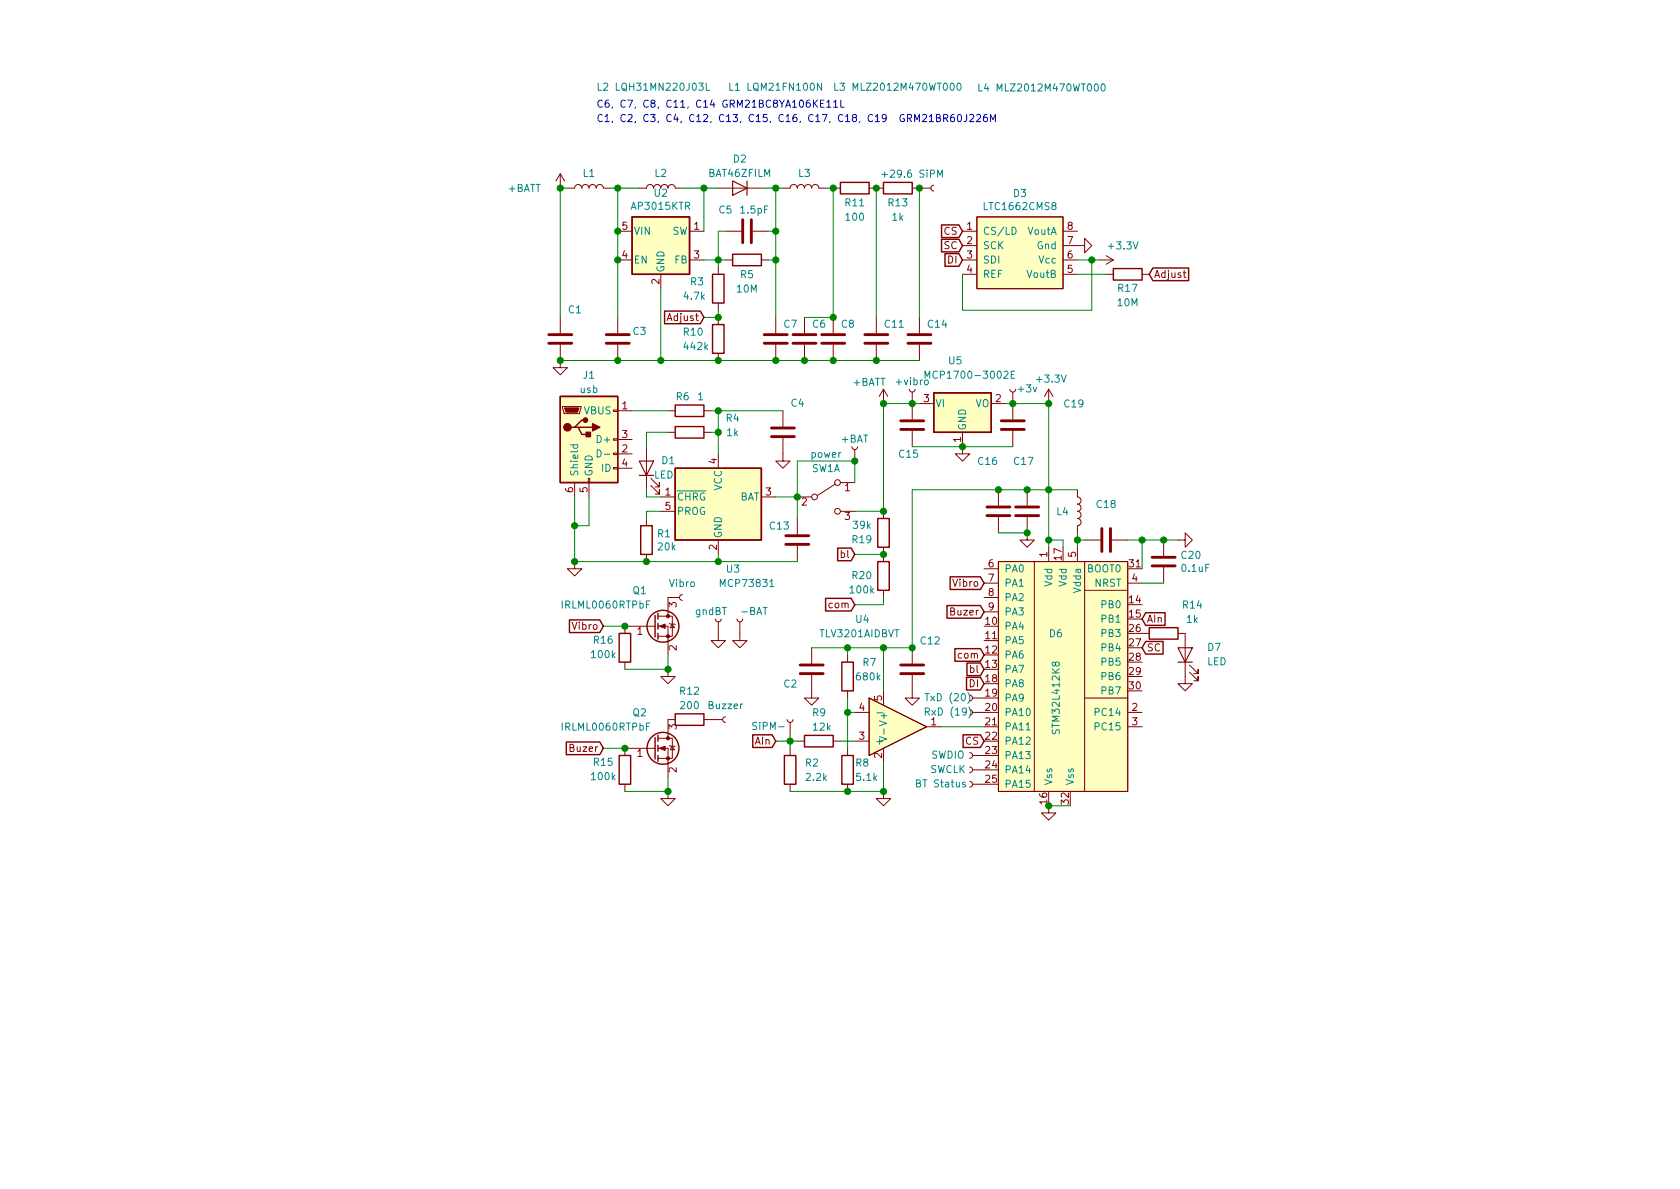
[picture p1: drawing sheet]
EESchema Schematic File Version 4
EELAYER 30 0
EELAYER END
$Descr A4 11693 8268
encoding utf-8
Sheet 1 1
Title ""
Date ""
Rev ""
Comp ""
Comment1 ""
Comment2 ""
Comment3 ""
Comment4 ""
$EndDescr
$Comp
L SC-STM32L412K8-rescue:STM32L412K8-My_Library-SC-STM32L412K8-rescue-SC-STM32L412K8-rescue-SC-STM32L412K8-rescue D6
U 1 1
P 7350 4450
F 0 "D6" H 7350 4500 50  0000 C CNN
F 1 "STM32L412K8" V 7350 4050 50  0000 C CNN
F 2 "Package_QFP:LQFP-32_7x7mm_P0.8mm" H 7500 5350 50  0001 C CNN
F 3 "" H 7350 4450 50  0001 C CNN
	1    7350 4450
	1    0    0    -1  
$EndComp
$Comp
L Device:R R3
U 1 1
P 5000 2000
F 0 "R3" H 4800 2050 50  0000 L CNN
F 1 "4.7k" H 4750 1950 50  0000 L CNN
F 2 "Resistor_SMD:R_0603_1608Metric" V 4930 2000 50  0001 C CNN
F 3 "~" H 5000 2000 50  0001 C CNN
	1    5000 2000
	1    0    0    -1  
$EndComp
$Comp
L Device:C C5
U 1 1
P 5200 1600
F 0 "C5" V 5050 1450 50  0000 C CNN
F 1 "1.5pF" V 5050 1650 50  0000 C CNN
F 2 "Capacitor_SMD:C_0603_1608Metric" H 5238 1450 50  0001 C CNN
F 3 "~" H 5200 1600 50  0001 C CNN
	1    5200 1600
	0    1    1    0   
$EndComp
$Comp
L Device:L L2
U 1 1
P 4600 1300
F 0 "L2" V 4700 1300 50  0000 C CNN
F 1 "L2 LQH31MN220J03L" V 5300 1350 50  0000 C CNN
F 2 "Inductor_SMD:L_1210_3225Metric" H 4600 1300 50  0001 C CNN
F 3 "~" H 4600 1300 50  0001 C CNN
	1    4600 1300
	0    -1   -1   0   
$EndComp
$Comp
L power:GND #PWR013
U 1 1
P 6700 3100
F 0 "#PWR013" H 6700 2850 50  0001 C CNN
F 1 "GND" H 6705 2927 50  0001 C CNN
F 2 "" H 6700 3100 50  0001 C CNN
F 3 "" H 6700 3100 50  0001 C CNN
	1    6700 3100
	1    0    0    -1  
$EndComp
$Comp
L power:GND #PWR012
U 1 1
P 7300 5600
F 0 "#PWR012" H 7300 5350 50  0001 C CNN
F 1 "GND" H 7305 5427 50  0001 C CNN
F 2 "" H 7300 5600 50  0001 C CNN
F 3 "" H 7300 5600 50  0001 C CNN
	1    7300 5600
	1    0    0    -1  
$EndComp
Wire Wire Line
	7450 5600 7300 5600
$Comp
L Device:L L4
U 1 1
P 7500 3550
F 0 "L4" H 7350 3550 50  0000 L CNN
F 1 "L4 MLZ2012M470WT000" H 6800 6500 50  0000 L CNN
F 2 "Inductor_SMD:L_0805_2012Metric" H 7500 3550 50  0001 C CNN
F 3 "~" H 7500 3550 50  0001 C CNN
	1    7500 3550
	1    0    0    -1  
$EndComp
$Comp
L Device:C C18
U 1 1
P 7700 3750
F 0 "C18" V 7450 3750 50  0000 C CNN
F 1 "GRM21BR60J226M" V 7550 3750 50  0001 C CNN
F 2 "Capacitor_SMD:C_0805_2012Metric" H 7738 3600 50  0001 C CNN
F 3 "~" H 7700 3750 50  0001 C CNN
	1    7700 3750
	0    1    1    0   
$EndComp
$Comp
L power:GND #PWR015
U 1 1
P 8200 3750
F 0 "#PWR015" H 8200 3500 50  0001 C CNN
F 1 "GND" V 8205 3622 50  0001 R CNN
F 2 "" H 8200 3750 50  0001 C CNN
F 3 "" H 8200 3750 50  0001 C CNN
	1    8200 3750
	0    -1   -1   0   
$EndComp
$Comp
L Device:C C20
U 1 1
P 8100 3900
F 0 "C20" H 8215 3946 50  0000 L CNN
F 1 "0.1uF" H 8215 3855 50  0000 L CNN
F 2 "Capacitor_SMD:C_0603_1608Metric" H 8138 3750 50  0001 C CNN
F 3 "~" H 8100 3900 50  0001 C CNN
	1    8100 3900
	1    0    0    -1  
$EndComp
Wire Wire Line
	7950 4050 8100 4050
$Comp
L Device:C C17
U 1 1
P 7150 3550
F 0 "C17" H 7050 3900 50  0000 L CNN
F 1 "GRM21BR60J226M" H 7050 3800 50  0001 L CNN
F 2 "Capacitor_SMD:C_0805_2012Metric" H 7188 3400 50  0001 C CNN
F 3 "~" H 7150 3550 50  0001 C CNN
	1    7150 3550
	1    0    0    -1  
$EndComp
$Comp
L power:GND #PWR010
U 1 1
P 7150 3700
F 0 "#PWR010" H 7150 3450 50  0001 C CNN
F 1 "GND" H 7155 3527 50  0001 C CNN
F 2 "" H 7150 3700 50  0001 C CNN
F 3 "" H 7150 3700 50  0001 C CNN
	1    7150 3700
	1    0    0    -1  
$EndComp
Text GLabel 7950 4300 2    50   Input ~ 0
AIn
$Comp
L Device:C C16
U 1 1
P 6950 3550
F 0 "C16" H 6800 3900 50  0000 L CNN
F 1 "GRM21BR60J226M" H 6800 3800 50  0001 L CNN
F 2 "Capacitor_SMD:C_0805_2012Metric" H 6988 3400 50  0001 C CNN
F 3 "~" H 6950 3550 50  0001 C CNN
	1    6950 3550
	1    0    0    -1  
$EndComp
$Comp
L SC-STM32L412K8-rescue:Conn-My_Library-SC-STM32L412K8-rescue-SC-STM32L412K8-rescue-SC-STM32L412K8-rescue J5
U 1 1
P 6750 5250
F 0 "J5" H 6692 5025 50  0001 C CNN
F 1 "SWDIO" H 6900 5250 50  0000 C CNN
F 2 "My-library:SMD-CONN" H 6750 5250 50  0001 C CNN
F 3 "~" H 6750 5250 50  0001 C CNN
	1    6750 5250
	-1   0    0    1   
$EndComp
$Comp
L SC-STM32L412K8-rescue:Conn-My_Library-SC-STM32L412K8-rescue-SC-STM32L412K8-rescue-SC-STM32L412K8-rescue J6
U 1 1
P 6750 5350
F 0 "J6" H 6692 5125 50  0001 C CNN
F 1 "SWCLK" H 6900 5350 50  0000 C CNN
F 2 "My-library:SMD-CONN" H 6750 5350 50  0001 C CNN
F 3 "~" H 6750 5350 50  0001 C CNN
	1    6750 5350
	-1   0    0    1   
$EndComp
$Comp
L SC-STM32L412K8-rescue:Conn-My_Library-SC-STM32L412K8-rescue-SC-STM32L412K8-rescue-SC-STM32L412K8-rescue J3
U 1 1
P 6750 4850
F 0 "J3" H 6692 4625 50  0001 C CNN
F 1 "TxD (20)" H 6900 4850 50  0000 C CNN
F 2 "My-library:SMD-CONN" H 6750 4850 50  0001 C CNN
F 3 "~" H 6750 4850 50  0001 C CNN
	1    6750 4850
	-1   0    0    1   
$EndComp
$Comp
L SC-STM32L412K8-rescue:Conn-My_Library-SC-STM32L412K8-rescue-SC-STM32L412K8-rescue-SC-STM32L412K8-rescue J4
U 1 1
P 6750 4950
F 0 "J4" H 6692 4725 50  0001 C CNN
F 1 "RxD (19)" H 6900 4950 50  0000 C CNN
F 2 "My-library:SMD-CONN" H 6750 4950 50  0001 C CNN
F 3 "~" H 6750 4950 50  0001 C CNN
	1    6750 4950
	-1   0    0    1   
$EndComp
$Comp
L Battery_Management:LTC4054ES5-4.2 U3
U 1 1
P 5000 3450
F 0 "U3" H 5050 2950 50  0000 L CNN
F 1 "MCP73831" H 5000 2850 50  0000 L CNN
F 2 "Package_TO_SOT_SMD:TSOT-23-5" H 5000 2950 50  0001 C CNN
F 3 "http://cds.linear.com/docs/en/datasheet/405442xf.pdf" H 5000 3350 50  0001 C CNN
	1    5000 3450
	1    0    0    -1  
$EndComp
$Comp
L Device:R R4
U 1 1
P 4800 3000
F 0 "R4" V 4700 3300 50  0000 C CNN
F 1 "1k" V 4800 3300 50  0000 C CNN
F 2 "Resistor_SMD:R_0603_1608Metric" V 4730 3000 50  0001 C CNN
F 3 "~" H 4800 3000 50  0001 C CNN
	1    4800 3000
	0    1    1    0   
$EndComp
$Comp
L Device:LED D1
U 1 1
P 4500 3250
F 0 "D1" V 4550 3150 50  0000 R CNN
F 1 "LED" V 4450 3200 50  0000 R CNN
F 2 "LED_SMD:LED_0805_2012Metric" H 4500 3250 50  0001 C CNN
F 3 "~" H 4500 3250 50  0001 C CNN
	1    4500 3250
	0    -1   -1   0   
$EndComp
$Comp
L Device:R R1
U 1 1
P 4500 3750
F 0 "R1" H 4570 3796 50  0000 L CNN
F 1 "20k" H 4570 3705 50  0000 L CNN
F 2 "Resistor_SMD:R_0603_1608Metric" V 4430 3750 50  0001 C CNN
F 3 "~" H 4500 3750 50  0001 C CNN
	1    4500 3750
	1    0    0    -1  
$EndComp
$Comp
L Device:R R6
U 1 1
P 4800 2850
F 0 "R6" V 4700 2750 50  0000 L CNN
F 1 "1" V 4700 2900 50  0000 L CNN
F 2 "Resistor_SMD:R_0603_1608Metric" V 4730 2850 50  0001 C CNN
F 3 "~" H 4800 2850 50  0001 C CNN
	1    4800 2850
	0    1    1    0   
$EndComp
$Comp
L Device:C C13
U 1 1
P 5550 3750
F 0 "C13" H 5350 3850 50  0000 L CNN
F 1 "GRM21BR60J226M" H 5300 3650 50  0001 L CNN
F 2 "Capacitor_SMD:C_0805_2012Metric" H 5588 3600 50  0001 C CNN
F 3 "~" H 5550 3750 50  0001 C CNN
	1    5550 3750
	1    0    0    -1  
$EndComp
$Comp
L Connector:USB_B_Micro J1
U 1 1
P 4100 3050
F 0 "J1" H 4100 3500 50  0000 C CNN
F 1 "usb" H 4100 3400 50  0000 C CNN
F 2 "Connector_USB:USB_Micro-B_Molex_47346-0001" H 4250 3000 50  0001 C CNN
F 3 "~" H 4250 3000 50  0001 C CNN
	1    4100 3050
	1    0    0    -1  
$EndComp
Connection ~ 4500 3900
Wire Wire Line
	4500 3900 5000 3900
Wire Wire Line
	5000 3850 5000 3900
Wire Wire Line
	4500 3400 4500 3450
Wire Wire Line
	4500 3450 4600 3450
Wire Wire Line
	4600 3550 4500 3550
Wire Wire Line
	4500 3550 4500 3600
$Comp
L power:GND #PWR03
U 1 1
P 4000 3900
F 0 "#PWR03" H 4000 3650 50  0001 C CNN
F 1 "GND" V 4005 3772 50  0001 R CNN
F 2 "" H 4000 3900 50  0001 C CNN
F 3 "" H 4000 3900 50  0001 C CNN
	1    4000 3900
	1    0    0    -1  
$EndComp
$Comp
L Regulator_Switching:LM2733YMF U2
U 1 1
P 4600 1700
F 0 "U2" H 4600 2067 50  0000 C CNN
F 1 "AP3015KTR" H 4600 1976 50  0000 C CNN
F 2 "Package_TO_SOT_SMD:SOT-23-5" H 4650 1450 50  0001 L CIN
F 3 "http://www.ti.com/lit/ds/symlink/lm2733.pdf" H 4600 1800 50  0001 C CNN
	1    4600 1700
	1    0    0    -1  
$EndComp
$Comp
L Device:D D2
U 1 1
P 5150 1300
F 0 "D2" H 5150 1100 50  0000 C CNN
F 1 "BAT46ZFILM" H 5150 1200 50  0000 C CNN
F 2 "Diode_SMD:D_SOD-123" H 5150 1300 50  0001 C CNN
F 3 "~" H 5150 1300 50  0001 C CNN
	1    5150 1300
	-1   0    0    1   
$EndComp
$Comp
L Device:R R11
U 1 1
P 5950 1300
F 0 "R11" V 6050 1300 50  0000 C CNN
F 1 "100" V 6150 1300 50  0000 C CNN
F 2 "Resistor_SMD:R_0603_1608Metric" V 5880 1300 50  0001 C CNN
F 3 "~" H 5950 1300 50  0001 C CNN
	1    5950 1300
	0    1    1    0   
$EndComp
$Comp
L Device:C C7
U 1 1
P 5400 2350
F 0 "C7" H 5350 2250 50  0000 R CNN
F 1 "GRM21BC8YA106KE11L" H 6050 2600 50  0001 R CNN
F 2 "Capacitor_SMD:C_0805_2012Metric" H 5438 2200 50  0001 C CNN
F 3 "~" H 5400 2350 50  0001 C CNN
	1    5400 2350
	-1   0    0    1   
$EndComp
$Comp
L Device:C C3
U 1 1
P 4300 2350
F 0 "C3" H 4200 2300 50  0000 R CNN
F 1 "GRM21BR60J226M" H 4200 2400 50  0001 R CNN
F 2 "Capacitor_SMD:C_0805_2012Metric" H 4338 2200 50  0001 C CNN
F 3 "~" H 4300 2350 50  0001 C CNN
	1    4300 2350
	-1   0    0    1   
$EndComp
$Comp
L Device:L L1
U 1 1
P 4100 1300
F 0 "L1" V 4200 1300 50  0000 C CNN
F 1 "L1 LQM21FN100N" V 4800 0   50  0000 C CNN
F 2 "Inductor_SMD:L_0805_2012Metric" H 4100 1300 50  0001 C CNN
F 3 "~" H 4100 1300 50  0001 C CNN
	1    4100 1300
	0    -1   -1   0   
$EndComp
$Comp
L Device:C C1
U 1 1
P 3900 2350
F 0 "C1" H 3850 2150 50  0000 R CNN
F 1 "GRM21BR60J226M" H 3850 2250 50  0001 R CNN
F 2 "Capacitor_SMD:C_0805_2012Metric" H 3938 2200 50  0001 C CNN
F 3 "GRM21BR60J226M" H 3900 2350 50  0001 C CNN
	1    3900 2350
	-1   0    0    1   
$EndComp
$Comp
L Device:L L3
U 1 1
P 5600 1300
F 0 "L3" V 5700 1300 50  0000 C CNN
F 1 "L3 MLZ2012M470WT000" V 6300 650 50  0000 C CNN
F 2 "Inductor_SMD:L_0805_2012Metric" H 5600 1300 50  0001 C CNN
F 3 "MLZ2012M470WT000" H 5600 1300 50  0001 C CNN
	1    5600 1300
	0    -1   -1   0   
$EndComp
$Comp
L Device:R R5
U 1 1
P 5200 1800
F 0 "R5" V 5300 1800 50  0000 C CNN
F 1 "10M" V 5400 1800 50  0000 C CNN
F 2 "Resistor_SMD:R_0603_1608Metric" V 5130 1800 50  0001 C CNN
F 3 "~" H 5200 1800 50  0001 C CNN
	1    5200 1800
	0    1    1    0   
$EndComp
$Comp
L Device:C C8
U 1 1
P 5800 2350
F 0 "C8" H 5750 2250 50  0000 R CNN
F 1 "GRM21BC8YA106KE11L" H 6950 2800 50  0001 R CNN
F 2 "Capacitor_SMD:C_0805_2012Metric" H 5838 2200 50  0001 C CNN
F 3 "~" H 5800 2350 50  0001 C CNN
	1    5800 2350
	-1   0    0    1   
$EndComp
$Comp
L Device:C C11
U 1 1
P 6100 2350
F 0 "C11" H 6050 2250 50  0000 R CNN
F 1 "GRM21BC8YA106KE11L" H 7550 2900 50  0001 R CNN
F 2 "Capacitor_SMD:C_0805_2012Metric" H 6138 2200 50  0001 C CNN
F 3 "~" H 6100 2350 50  0001 C CNN
	1    6100 2350
	-1   0    0    1   
$EndComp
$Comp
L Device:R R13
U 1 1
P 6250 1300
F 0 "R13" V 6350 1300 50  0000 C CNN
F 1 "1k" V 6450 1300 50  0000 C CNN
F 2 "Resistor_SMD:R_0603_1608Metric" V 6180 1300 50  0001 C CNN
F 3 "~" H 6250 1300 50  0001 C CNN
	1    6250 1300
	0    1    1    0   
$EndComp
$Comp
L Device:C C14
U 1 1
P 6400 2350
F 0 "C14" H 6350 2250 50  0000 R CNN
F 1 "GRM21BC8YA106KE11L" H 8150 3000 50  0001 R CNN
F 2 "Capacitor_SMD:C_0805_2012Metric" H 6438 2200 50  0001 C CNN
F 3 "~" H 6400 2350 50  0001 C CNN
	1    6400 2350
	-1   0    0    1   
$EndComp
Connection ~ 4600 2500
Wire Wire Line
	4300 1300 4300 1600
Connection ~ 4300 1600
Wire Wire Line
	4300 1600 4300 1800
Connection ~ 4300 2500
Wire Wire Line
	4300 2500 4600 2500
Connection ~ 4300 1800
Wire Wire Line
	3900 2500 4300 2500
Wire Wire Line
	3900 1300 3950 1300
Wire Wire Line
	4250 1300 4300 1300
Connection ~ 4300 1300
Wire Wire Line
	4300 1300 4450 1300
Wire Wire Line
	4750 1300 4900 1300
Wire Wire Line
	4900 1600 4900 1300
$Comp
L power:GND #PWR02
U 1 1
P 3900 2500
F 0 "#PWR02" H 3900 2250 50  0001 C CNN
F 1 "GND" V 3905 2372 50  0001 R CNN
F 2 "" H 3900 2500 50  0001 C CNN
F 3 "" H 3900 2500 50  0001 C CNN
	1    3900 2500
	1    0    0    -1  
$EndComp
Connection ~ 3900 2500
$Comp
L Device:C C19
U 1 1
P 7050 2950
F 0 "C19" H 7400 3100 50  0000 L CNN
F 1 "GRM21BR60J226M" H 7400 3000 50  0001 L CNN
F 2 "Capacitor_SMD:C_0805_2012Metric" H 7088 2800 50  0001 C CNN
F 3 "~" H 7050 2950 50  0001 C CNN
	1    7050 2950
	1    0    0    -1  
$EndComp
Wire Wire Line
	6700 3100 7050 3100
Connection ~ 6700 3100
$Comp
L Device:C C15
U 1 1
P 6350 2950
F 0 "C15" H 6250 2750 50  0000 L CNN
F 1 "GRM21BR60J226M" H 6250 2650 50  0001 L CNN
F 2 "Capacitor_SMD:C_0805_2012Metric" H 6388 2800 50  0001 C CNN
F 3 "~" H 6350 2950 50  0001 C CNN
	1    6350 2950
	1    0    0    -1  
$EndComp
$Comp
L power:+BATT #PWR01
U 1 1
P 3900 1300
F 0 "#PWR01" H 3900 1150 50  0001 C CNN
F 1 "+BATT" H 3650 1300 50  0000 C CNN
F 2 "" H 3900 1300 50  0001 C CNN
F 3 "" H 3900 1300 50  0001 C CNN
	1    3900 1300
	1    0    0    -1  
$EndComp
Connection ~ 3900 1300
$Comp
L SC-STM32L412K8-rescue:Conn-My_Library-SC-STM32L412K8-rescue-SC-STM32L412K8-rescue-SC-STM32L412K8-rescue J2
U 1 1
P 6500 1300
F 0 "J2" H 6442 1075 50  0001 C CNN
F 1 "+29.6 SiPM" H 6350 1400 50  0000 C CNN
F 2 "My-library:SMD-CONN" H 6500 1300 50  0001 C CNN
F 3 "~" H 6500 1300 50  0001 C CNN
	1    6500 1300
	1    0    0    -1  
$EndComp
$Comp
L Switch:SW_DPDT_x2 SW1
U 1 1
P 5750 3450
F 0 "SW1" H 5750 3650 50  0000 C CNN
F 1 "power" H 5750 3750 50  0000 C CNN
F 2 "My-library:MySwithc" H 5750 3450 50  0001 C CNN
F 3 "" H 5750 3450 50  0001 C CNN
	1    5750 3450
	1    0    0    -1  
$EndComp
Wire Wire Line
	8200 3750 8100 3750
Connection ~ 8100 3750
Wire Wire Line
	8100 3750 7950 3750
Wire Wire Line
	7950 3950 7950 3750
Connection ~ 7300 3400
Wire Wire Line
	7300 3400 7300 3750
Wire Wire Line
	7300 3400 7500 3400
Wire Wire Line
	7500 3700 7500 3750
Wire Wire Line
	7550 3750 7500 3750
Connection ~ 7500 3750
Wire Wire Line
	7500 3750 7500 3800
Wire Wire Line
	7850 3750 7950 3750
Connection ~ 7950 3750
$Comp
L SC-STM32L412K8-rescue:Conn-My_Library-SC-STM32L412K8-rescue-SC-STM32L412K8-rescue-SC-STM32L412K8-rescue J7
U 1 1
P 5950 3100
F 0 "J7" H 5892 2875 50  0001 C CNN
F 1 "+BAT" V 6000 3100 50  0000 C CNN
F 2 "My-library:SMD-CONN" H 5950 3100 50  0001 C CNN
F 3 "~" H 5950 3100 50  0001 C CNN
	1    5950 3100
	0    -1   -1   0   
$EndComp
$Comp
L SC-STM32L412K8-rescue:Conn-My_Library-SC-STM32L412K8-rescue-SC-STM32L412K8-rescue-SC-STM32L412K8-rescue J9
U 1 1
P 6750 5450
F 0 "J9" H 6692 5225 50  0001 C CNN
F 1 "BT Status" H 6950 5450 50  0000 C CNN
F 2 "My-library:SMD-CONN" H 6750 5450 50  0001 C CNN
F 3 "~" H 6750 5450 50  0001 C CNN
	1    6750 5450
	-1   0    0    1   
$EndComp
$Comp
L Device:LED D7
U 1 1
P 8250 4550
F 0 "D7" V 8300 4400 50  0000 R CNN
F 1 "LED" V 8200 4400 50  0000 R CNN
F 2 "LED_SMD:LED_0805_2012Metric" H 8250 4550 50  0001 C CNN
F 3 "~" H 8250 4550 50  0001 C CNN
	1    8250 4550
	0    -1   -1   0   
$EndComp
$Comp
L power:GND #PWR016
U 1 1
P 8250 4700
F 0 "#PWR016" H 8250 4450 50  0001 C CNN
F 1 "GND" H 8255 4527 50  0001 C CNN
F 2 "" H 8250 4700 50  0001 C CNN
F 3 "" H 8250 4700 50  0001 C CNN
	1    8250 4700
	1    0    0    -1  
$EndComp
$Comp
L Device:R R14
U 1 1
P 8100 4400
F 0 "R14" V 7900 4600 50  0000 C CNN
F 1 "1k" V 8000 4600 50  0000 C CNN
F 2 "Resistor_SMD:R_0603_1608Metric" V 8030 4400 50  0001 C CNN
F 3 "~" H 8100 4400 50  0001 C CNN
	1    8100 4400
	0    1    1    0   
$EndComp
Wire Wire Line
	4000 3900 4500 3900
Wire Wire Line
	5550 3450 5550 3200
Wire Wire Line
	5550 3200 5950 3200
Wire Wire Line
	5950 3200 5950 3350
Wire Wire Line
	5800 2500 6100 2500
Connection ~ 6100 2500
Wire Wire Line
	6100 2500 6400 2500
Connection ~ 6100 1300
Connection ~ 6400 1300
$Comp
L Regulator_Linear:MCP1700-3002E_SOT23 U5
U 1 1
P 6700 2800
F 0 "U5" H 6650 3100 50  0000 C CNN
F 1 "MCP1700-3002E" H 6750 3000 50  0000 C CNN
F 2 "Package_TO_SOT_SMD:SOT-23" H 6700 3025 50  0001 C CNN
F 3 "http://ww1.microchip.com/downloads/en/DeviceDoc/20001826C.pdf" H 6700 2800 50  0001 C CNN
	1    6700 2800
	1    0    0    -1  
$EndComp
Wire Wire Line
	7000 2800 7050 2800
Wire Wire Line
	6400 2800 6350 2800
Wire Wire Line
	6350 3100 6700 3100
Connection ~ 7050 2800
$Comp
L Device:R R15
U 1 1
P 4350 5350
F 0 "R15" H 4500 5300 50  0000 C CNN
F 1 "100k" H 4500 5400 50  0000 C CNN
F 2 "Resistor_SMD:R_0603_1608Metric" V 4280 5350 50  0001 C CNN
F 3 "~" H 4350 5350 50  0001 C CNN
	1    4350 5350
	-1   0    0    1   
$EndComp
$Comp
L Device:R R16
U 1 1
P 4350 4500
F 0 "R16" H 4500 4450 50  0000 C CNN
F 1 "100k" H 4500 4550 50  0000 C CNN
F 2 "Resistor_SMD:R_0603_1608Metric" V 4280 4500 50  0001 C CNN
F 3 "~" H 4350 4500 50  0001 C CNN
	1    4350 4500
	-1   0    0    1   
$EndComp
$Comp
L power:GND #PWR0101
U 1 1
P 4650 5500
F 0 "#PWR0101" H 4650 5250 50  0001 C CNN
F 1 "GND" H 4655 5327 50  0001 C CNN
F 2 "" H 4650 5500 50  0001 C CNN
F 3 "" H 4650 5500 50  0001 C CNN
	1    4650 5500
	1    0    0    -1  
$EndComp
$Comp
L power:GND #PWR0102
U 1 1
P 4650 4650
F 0 "#PWR0102" H 4650 4400 50  0001 C CNN
F 1 "GND" H 4655 4477 50  0001 C CNN
F 2 "" H 4650 4650 50  0001 C CNN
F 3 "" H 4650 4650 50  0001 C CNN
	1    4650 4650
	1    0    0    -1  
$EndComp
$Comp
L SC-STM32L412K8-rescue:Conn-My_Library-SC-STM32L412K8-rescue-SC-STM32L412K8-rescue-SC-STM32L412K8-rescue J11
U 1 1
P 4750 4150
F 0 "J11" H 4692 3925 50  0001 C CNN
F 1 "Vibro" H 4750 4250 50  0000 C CNN
F 2 "My-library:SMD-CONN" H 4750 4150 50  0001 C CNN
F 3 "~" H 4750 4150 50  0001 C CNN
	1    4750 4150
	1    0    0    -1  
$EndComp
Wire Wire Line
	6550 5050 6850 5050
$Comp
L SC-STM32L412K8-rescue:Conn-My_Library-SC-STM32L412K8-rescue-SC-STM32L412K8-rescue-SC-STM32L412K8-rescue J8
U 1 1
P 5500 5000
F 0 "J8" H 5442 4775 50  0001 C CNN
F 1 "SiPM-" V 5450 5150 50  0000 C CNN
F 2 "My-library:SMD-CONN" H 5500 5000 50  0001 C CNN
F 3 "~" H 5500 5000 50  0001 C CNN
	1    5500 5000
	0    -1   -1   0   
$EndComp
Text GLabel 5400 5150 0    50   Input ~ 0
AIn
$Comp
L Device:C C2
U 1 1
P 5650 4650
F 0 "C2" H 5450 4550 50  0000 L CNN
F 1 "GRM21BR60J226M" H 5400 4450 50  0001 L CNN
F 2 "Capacitor_SMD:C_0805_2012Metric" H 5688 4500 50  0001 C CNN
F 3 "~" H 5650 4650 50  0001 C CNN
	1    5650 4650
	1    0    0    -1  
$EndComp
$Comp
L Device:R R2
U 1 1
P 5500 5350
F 0 "R2" H 5600 5400 50  0000 L CNN
F 1 "2.2k" H 5600 5300 50  0000 L CNN
F 2 "Resistor_SMD:R_0603_1608Metric" V 5430 5350 50  0001 C CNN
F 3 "~" H 5500 5350 50  0001 C CNN
	1    5500 5350
	1    0    0    -1  
$EndComp
$Comp
L Device:R R9
U 1 1
P 5700 5150
F 0 "R9" V 5500 5100 50  0000 L CNN
F 1 "12k" V 5600 5100 50  0000 L CNN
F 2 "Resistor_SMD:R_0603_1608Metric" V 5630 5150 50  0001 C CNN
F 3 "~" H 5700 5150 50  0001 C CNN
	1    5700 5150
	0    1    1    0   
$EndComp
$Comp
L Device:R R8
U 1 1
P 5900 5350
F 0 "R8" H 5950 5400 50  0000 L CNN
F 1 "5.1k" H 5950 5300 50  0000 L CNN
F 2 "Resistor_SMD:R_0603_1608Metric" V 5830 5350 50  0001 C CNN
F 3 "~" H 5900 5350 50  0001 C CNN
	1    5900 5350
	1    0    0    -1  
$EndComp
$Comp
L Device:R R7
U 1 1
P 5900 4700
F 0 "R7" H 6000 4800 50  0000 L CNN
F 1 "680k" H 5950 4700 50  0000 L CNN
F 2 "Resistor_SMD:R_0603_1608Metric" V 5830 4700 50  0001 C CNN
F 3 "~" H 5900 4700 50  0001 C CNN
	1    5900 4700
	1    0    0    -1  
$EndComp
$Comp
L SC-STM32L412K8-rescue:Conn-My_Library-SC-STM32L412K8-rescue-SC-STM32L412K8-rescue-SC-STM32L412K8-rescue J12
U 1 1
P 7050 2700
F 0 "J12" H 6992 2475 50  0001 C CNN
F 1 "+3v" V 7050 2600 50  0000 C CNN
F 2 "My-library:SMD-CONN" H 7050 2700 50  0001 C CNN
F 3 "~" H 7050 2700 50  0001 C CNN
	1    7050 2700
	0    -1   -1   0   
$EndComp
Text GLabel 4200 4350 0    50   Input ~ 0
Vibro
Text GLabel 6850 4050 0    50   Input ~ 0
Vibro
Text GLabel 4200 5200 0    50   Input ~ 0
Buzer
Text GLabel 6850 4250 0    50   Input ~ 0
Buzer
$Comp
L SC-STM32L412K8-rescue:Conn-My_Library-SC-STM32L412K8-rescue-SC-STM32L412K8-rescue-SC-STM32L412K8-rescue J13
U 1 1
P 6350 2700
F 0 "J13" H 6292 2475 50  0001 C CNN
F 1 "+vibro" V 6400 2700 50  0000 C CNN
F 2 "My-library:SMD-CONN" H 6350 2700 50  0001 C CNN
F 3 "~" H 6350 2700 50  0001 C CNN
	1    6350 2700
	0    -1   -1   0   
$EndComp
$Comp
L Device:R R19
U 1 1
P 6150 3700
F 0 "R19" H 6300 3750 50  0000 C CNN
F 1 "39k" H 6300 3650 50  0000 C CNN
F 2 "Resistor_SMD:R_0603_1608Metric" V 6080 3700 50  0001 C CNN
F 3 "~" H 6150 3700 50  0001 C CNN
	1    6150 3700
	-1   0    0    1   
$EndComp
$Comp
L Device:R R20
U 1 1
P 6150 4000
F 0 "R20" H 6300 4000 50  0000 C CNN
F 1 "100k" H 6300 4100 50  0000 C CNN
F 2 "Resistor_SMD:R_0603_1608Metric" V 6080 4000 50  0001 C CNN
F 3 "~" H 6150 4000 50  0001 C CNN
	1    6150 4000
	-1   0    0    1   
$EndComp
Text GLabel 5950 3850 0    50   Input ~ 0
bl
Text GLabel 6850 4650 0    50   Input ~ 0
bl
Connection ~ 7150 3400
Connection ~ 7150 3700
Wire Wire Line
	7150 3400 7300 3400
Wire Wire Line
	6950 3400 7150 3400
Wire Wire Line
	6950 3700 7150 3700
Text GLabel 6850 4550 0    50   Input ~ 0
com
Text GLabel 5950 4200 0    50   Input ~ 0
com
$Comp
L power:GND #PWR06
U 1 1
P 6150 5500
F 0 "#PWR06" H 6150 5250 50  0001 C CNN
F 1 "GND" H 6155 5327 50  0001 C CNN
F 2 "" H 6150 5500 50  0001 C CNN
F 3 "" H 6150 5500 50  0001 C CNN
	1    6150 5500
	1    0    0    -1  
$EndComp
$Comp
L Device:C C12
U 1 1
P 6350 4650
F 0 "C12" H 6400 4850 50  0000 L CNN
F 1 "GRM21BR60J226M" H 6400 4750 50  0001 L CNN
F 2 "Capacitor_SMD:C_0805_2012Metric" H 6388 4500 50  0001 C CNN
F 3 "~" H 6350 4650 50  0001 C CNN
	1    6350 4650
	1    0    0    -1  
$EndComp
$Comp
L power:GND #PWR07
U 1 1
P 6350 4800
F 0 "#PWR07" H 6350 4550 50  0001 C CNN
F 1 "GND" H 6355 4627 50  0001 C CNN
F 2 "" H 6350 4800 50  0001 C CNN
F 3 "" H 6350 4800 50  0001 C CNN
	1    6350 4800
	1    0    0    -1  
$EndComp
Connection ~ 6150 4500
Wire Wire Line
	6150 4500 6150 4800
$Comp
L SC-STM32L412K8-rescue:LMV7239M5-My_Library-SC-STM32L412K8-rescue-SC-STM32L412K8-rescue-SC-STM32L412K8-rescue U4
U 1 1
P 6200 5050
F 0 "U4" H 5950 5800 50  0000 L CNN
F 1 "TLV3201AIDBVT" H 5700 5700 50  0000 L CNN
F 2 "Package_TO_SOT_SMD:SOT-23-5" H 6200 5050 50  0001 C CNN
F 3 "" H 6200 5050 50  0001 C CNN
	1    6200 5050
	1    0    0    -1  
$EndComp
Wire Wire Line
	6150 5300 6150 5500
Wire Wire Line
	6150 5500 5900 5500
Connection ~ 6150 5500
Connection ~ 5800 2500
$Comp
L Device:C C6
U 1 1
P 5600 2350
F 0 "C6" H 5550 2250 50  0000 R CNN
F 1 "GRM21BC8YA106KE11L" H 6550 2700 50  0001 R CNN
F 2 "Capacitor_SMD:C_0805_2012Metric" H 5638 2200 50  0001 C CNN
F 3 "~" H 5600 2350 50  0001 C CNN
	1    5600 2350
	-1   0    0    1   
$EndComp
Wire Wire Line
	5600 2500 5800 2500
Connection ~ 5900 5500
Wire Wire Line
	5900 4850 5900 4950
Wire Wire Line
	5900 4550 5900 4500
Wire Wire Line
	5900 4500 6150 4500
Wire Wire Line
	5950 4950 5900 4950
Connection ~ 5900 4950
Wire Wire Line
	5900 4950 5900 5200
Wire Wire Line
	5850 5150 5950 5150
Wire Wire Line
	5500 5500 5900 5500
Wire Wire Line
	5400 5150 5500 5150
Wire Wire Line
	5500 5200 5500 5150
Connection ~ 5500 5150
Wire Wire Line
	5500 5150 5550 5150
Wire Wire Line
	5500 5150 5500 5100
Text Notes 4150 750  0    50   ~ 0
C6, C7, C8, C11, C14 GRM21BC8YA106KE11L
Wire Wire Line
	5600 2500 5400 2500
Connection ~ 5600 2500
Connection ~ 5400 2500
Wire Wire Line
	5750 1300 5800 1300
Connection ~ 5800 1300
Wire Wire Line
	5450 1300 5400 1300
Wire Wire Line
	7400 3800 7400 3750
Wire Wire Line
	7400 3750 7300 3750
Connection ~ 7300 3750
Wire Wire Line
	7300 3750 7300 3800
Wire Wire Line
	5000 3900 5550 3900
Connection ~ 5000 3900
Connection ~ 4000 3900
Wire Wire Line
	4100 3650 4000 3650
Connection ~ 4000 3650
Wire Wire Line
	4000 3650 4000 3900
$Comp
L power:GND #PWR0104
U 1 1
P 5650 4800
F 0 "#PWR0104" H 5650 4550 50  0001 C CNN
F 1 "GND" H 5655 4627 50  0001 C CNN
F 2 "" H 5650 4800 50  0001 C CNN
F 3 "" H 5650 4800 50  0001 C CNN
	1    5650 4800
	1    0    0    -1  
$EndComp
Wire Wire Line
	5650 4500 5900 4500
Connection ~ 5900 4500
Connection ~ 6950 3400
Wire Wire Line
	5400 3450 5550 3450
Connection ~ 5550 3450
Wire Wire Line
	5550 3450 5550 3600
$Comp
L Device:C C4
U 1 1
P 5450 3000
F 0 "C4" H 5400 2800 50  0000 R CNN
F 1 "GRM21BR60J226M" H 5400 2900 50  0001 R CNN
F 2 "Capacitor_SMD:C_0805_2012Metric" H 5488 2850 50  0001 C CNN
F 3 "~" H 5450 3000 50  0001 C CNN
	1    5450 3000
	-1   0    0    1   
$EndComp
$Comp
L power:GND #PWR0105
U 1 1
P 5450 3150
F 0 "#PWR0105" H 5450 2900 50  0001 C CNN
F 1 "GND" V 5455 3022 50  0001 R CNN
F 2 "" H 5450 3150 50  0001 C CNN
F 3 "" H 5450 3150 50  0001 C CNN
	1    5450 3150
	1    0    0    -1  
$EndComp
Wire Wire Line
	4400 2850 4650 2850
Wire Wire Line
	4950 2850 5000 2850
Connection ~ 5000 2850
Wire Wire Line
	5000 2850 5450 2850
Wire Wire Line
	4100 3450 4100 3650
Wire Wire Line
	4000 3450 4000 3650
Text Notes 4150 850  0    50   ~ 0
C1, C2, C3, C4, C12, C13, C15, C16, C17, C18, C19  GRM21BR60J226M
Wire Wire Line
	6350 4500 6350 3400
Wire Wire Line
	6350 3400 6950 3400
Wire Wire Line
	6150 4500 6350 4500
Connection ~ 6350 4500
Connection ~ 6350 2800
Wire Wire Line
	5950 3550 6150 3550
Wire Wire Line
	6150 2800 6350 2800
Wire Wire Line
	7050 2800 7300 2800
Wire Wire Line
	7300 2800 7300 3400
Connection ~ 5950 3200
$Comp
L power:+BATT #PWR04
U 1 1
P 6150 2800
F 0 "#PWR04" H 6150 2650 50  0001 C CNN
F 1 "+BATT" H 6050 2950 50  0000 C CNN
F 2 "" H 6150 2800 50  0001 C CNN
F 3 "" H 6150 2800 50  0001 C CNN
	1    6150 2800
	1    0    0    -1  
$EndComp
Connection ~ 6150 2800
Connection ~ 4900 1300
Connection ~ 5400 1300
Wire Wire Line
	4900 1800 5000 1800
Connection ~ 5000 1800
$Comp
L Device:R R10
U 1 1
P 5000 2350
F 0 "R10" H 4750 2400 50  0000 L CNN
F 1 "442k" H 4750 2300 50  0000 L CNN
F 2 "Resistor_SMD:R_0603_1608Metric" V 4930 2350 50  0001 C CNN
F 3 "~" H 5000 2350 50  0001 C CNN
	1    5000 2350
	1    0    0    -1  
$EndComp
Wire Wire Line
	4600 2500 5000 2500
Wire Wire Line
	5800 2200 5600 2200
$Comp
L Device:R R12
U 1 1
P 4800 5000
F 0 "R12" V 4600 5000 50  0000 C CNN
F 1 "200" V 4700 5000 50  0000 C CNN
F 2 "Resistor_SMD:R_0603_1608Metric" V 4730 5000 50  0001 C CNN
F 3 "~" H 4800 5000 50  0001 C CNN
	1    4800 5000
	0    1    1    0   
$EndComp
$Comp
L SC-STM32L412K8-rescue:Conn-My_Library-SC-STM32L412K8-rescue-SC-STM32L412K8-rescue-SC-STM32L412K8-rescue J10
U 1 1
P 5050 5000
F 0 "J10" H 4992 4775 50  0001 C CNN
F 1 "Buzzer" H 5050 5100 50  0000 C CNN
F 2 "My-library:SMD-CONN" H 5050 5000 50  0001 C CNN
F 3 "~" H 5050 5000 50  0001 C CNN
	1    5050 5000
	1    0    0    -1  
$EndComp
$Comp
L Transistor_FET:2N7002 Q1
U 1 1
P 4550 4350
F 0 "Q1" H 4400 4600 50  0000 L CNN
F 1 "IRLML0060RTPbF" H 3900 4500 50  0000 L CNN
F 2 "Package_TO_SOT_SMD:SOT-23" H 4750 4275 50  0001 L CIN
F 3 "https://www.fairchildsemi.com/datasheets/2N/2N7002.pdf" H 4550 4350 50  0001 L CNN
	1    4550 4350
	1    0    0    -1  
$EndComp
Wire Wire Line
	4650 4550 4650 4650
Wire Wire Line
	4350 4650 4650 4650
Connection ~ 4650 4650
Wire Wire Line
	4200 4350 4350 4350
Connection ~ 4350 4350
$Comp
L Transistor_FET:2N7002 Q2
U 1 1
P 4550 5200
F 0 "Q2" H 4400 5450 50  0000 L CNN
F 1 "IRLML0060RTPbF" H 3900 5350 50  0000 L CNN
F 2 "Package_TO_SOT_SMD:SOT-23" H 4750 5125 50  0001 L CIN
F 3 "https://www.fairchildsemi.com/datasheets/2N/2N7002.pdf" H 4550 5200 50  0001 L CNN
	1    4550 5200
	1    0    0    -1  
$EndComp
Wire Wire Line
	4200 5200 4350 5200
Connection ~ 4350 5200
Wire Wire Line
	4350 5500 4650 5500
Wire Wire Line
	4650 5500 4650 5400
Connection ~ 4650 5500
Wire Wire Line
	5950 3850 6150 3850
Connection ~ 6150 3850
Connection ~ 6150 3550
Wire Wire Line
	6150 2800 6150 3550
Wire Wire Line
	6400 1300 6400 2200
Wire Wire Line
	6100 1300 6100 2200
Wire Wire Line
	5800 1300 5800 2200
Connection ~ 5800 2200
Wire Wire Line
	5000 1800 5000 1850
Wire Wire Line
	5000 2150 5000 2200
Wire Wire Line
	4600 2000 4600 2500
Wire Wire Line
	4300 1800 4300 2200
Wire Wire Line
	3900 1300 3900 2200
Wire Wire Line
	5950 4200 6150 4200
Wire Wire Line
	6150 4200 6150 4150
Wire Wire Line
	5000 2500 5400 2500
Wire Wire Line
	5400 1300 5400 1600
Connection ~ 5000 2500
Wire Wire Line
	5000 1600 5050 1600
Wire Wire Line
	5000 1600 5000 1800
Wire Wire Line
	5350 1600 5400 1600
Connection ~ 5400 1600
Wire Wire Line
	5400 1600 5400 1800
Wire Wire Line
	5350 1800 5400 1800
Connection ~ 5400 1800
Wire Wire Line
	5400 1800 5400 2200
Wire Wire Line
	5050 1800 5000 1800
Wire Wire Line
	5300 1300 5400 1300
Wire Wire Line
	4900 1300 5000 1300
Wire Wire Line
	5000 2850 5000 3000
Wire Wire Line
	4950 3000 5000 3000
Connection ~ 5000 3000
Wire Wire Line
	5000 3000 5000 3150
Wire Wire Line
	4500 3100 4500 3000
Wire Wire Line
	4500 3000 4650 3000
$Comp
L SC-STM32L412K8-rescue:LTC1661CMS8-My_Library D3
U 1 1
P 7100 1750
F 0 "D3" H 7100 2165 50  0000 C CNN
F 1 "LTC1662CMS8" H 7100 2074 50  0000 C CNN
F 2 "Package_SO:MSOP-8_3x3mm_P0.65mm" H 7100 2150 50  0001 C CNN
F 3 "" H 7100 1600 50  0001 C CNN
	1    7100 1750
	1    0    0    -1  
$EndComp
$Comp
L power:GND #PWR0103
U 1 1
P 7500 1700
F 0 "#PWR0103" H 7500 1450 50  0001 C CNN
F 1 "GND" H 7505 1527 50  0001 C CNN
F 2 "" H 7500 1700 50  0001 C CNN
F 3 "" H 7500 1700 50  0001 C CNN
	1    7500 1700
	0    -1   -1   0   
$EndComp
$Comp
L power:+3.3V #PWR0106
U 1 1
P 7300 2800
F 0 "#PWR0106" H 7300 2650 50  0001 C CNN
F 1 "+3.3V" H 7315 2973 50  0000 C CNN
F 2 "" H 7300 2800 50  0001 C CNN
F 3 "" H 7300 2800 50  0001 C CNN
	1    7300 2800
	1    0    0    -1  
$EndComp
Connection ~ 7300 2800
$Comp
L power:+3.3V #PWR0107
U 1 1
P 7650 1800
F 0 "#PWR0107" H 7650 1650 50  0001 C CNN
F 1 "+3.3V" V 7550 1850 50  0000 L CNN
F 2 "" H 7650 1800 50  0001 C CNN
F 3 "" H 7650 1800 50  0001 C CNN
	1    7650 1800
	0    1    1    0   
$EndComp
Text GLabel 4900 2200 0    50   Input ~ 0
Adjust
$Comp
L Device:R R17
U 1 1
P 7850 1900
F 0 "R17" V 7750 1900 50  0000 C CNN
F 1 "10M" V 7650 1900 50  0000 C CNN
F 2 "Resistor_SMD:R_0603_1608Metric" V 7780 1900 50  0001 C CNN
F 3 "~" H 7850 1900 50  0001 C CNN
	1    7850 1900
	0    -1   -1   0   
$EndComp
Text GLabel 8000 1900 2    50   Input ~ 0
Adjust
Wire Wire Line
	4900 2200 5000 2200
Connection ~ 5000 2200
Wire Wire Line
	7500 1800 7600 1800
Wire Wire Line
	6700 1900 6700 2150
Wire Wire Line
	6700 2150 7600 2150
Wire Wire Line
	7600 2150 7600 1800
Connection ~ 7600 1800
Wire Wire Line
	7600 1800 7650 1800
Wire Wire Line
	7700 1900 7500 1900
Text GLabel 6700 1800 0    50   Input ~ 0
DI
Text GLabel 6850 4750 0    50   Input ~ 0
DI
Text GLabel 6700 1700 0    50   Input ~ 0
SC
Text GLabel 7950 4500 2    50   Input ~ 0
SC
Text GLabel 6700 1600 0    50   Input ~ 0
CS
Text GLabel 6850 5150 0    50   Input ~ 0
CS
Connection ~ 7300 5600
$Comp
L SC-STM32L412K8-rescue:Conn-My_Library-SC-STM32L412K8-rescue-SC-STM32L412K8-rescue-SC-STM32L412K8-rescue J14
U 1 1
P 5000 4300
F 0 "J14" H 4942 4075 50  0001 C CNN
F 1 "gndBT" V 5050 4350 50  0000 C CNN
F 2 "My-library:SMD-CONN" H 5000 4300 50  0001 C CNN
F 3 "~" H 5000 4300 50  0001 C CNN
	1    5000 4300
	0    -1   -1   0   
$EndComp
$Comp
L SC-STM32L412K8-rescue:Conn-My_Library-SC-STM32L412K8-rescue-SC-STM32L412K8-rescue-SC-STM32L412K8-rescue J15
U 1 1
P 5150 4300
F 0 "J15" H 5092 4075 50  0001 C CNN
F 1 "-BAT" V 5200 4200 50  0000 C CNN
F 2 "My-library:SMD-CONN" H 5150 4300 50  0001 C CNN
F 3 "~" H 5150 4300 50  0001 C CNN
	1    5150 4300
	0    -1   -1   0   
$EndComp
$Comp
L power:GND #PWR0108
U 1 1
P 5000 4400
F 0 "#PWR0108" H 5000 4150 50  0001 C CNN
F 1 "GND" H 5005 4227 50  0001 C CNN
F 2 "" H 5000 4400 50  0001 C CNN
F 3 "" H 5000 4400 50  0001 C CNN
	1    5000 4400
	1    0    0    -1  
$EndComp
$Comp
L power:GND #PWR0109
U 1 1
P 5150 4400
F 0 "#PWR0109" H 5150 4150 50  0001 C CNN
F 1 "GND" H 5155 4227 50  0001 C CNN
F 2 "" H 5150 4400 50  0001 C CNN
F 3 "" H 5150 4400 50  0001 C CNN
	1    5150 4400
	1    0    0    -1  
$EndComp
NoConn ~ 7950 4200
NoConn ~ 7950 4600
NoConn ~ 7950 4700
NoConn ~ 7950 4800
NoConn ~ 7950 4950
NoConn ~ 7950 5050
NoConn ~ 6850 4450
NoConn ~ 6850 4350
NoConn ~ 6850 4150
NoConn ~ 6850 3950
$EndSCHEMATC
